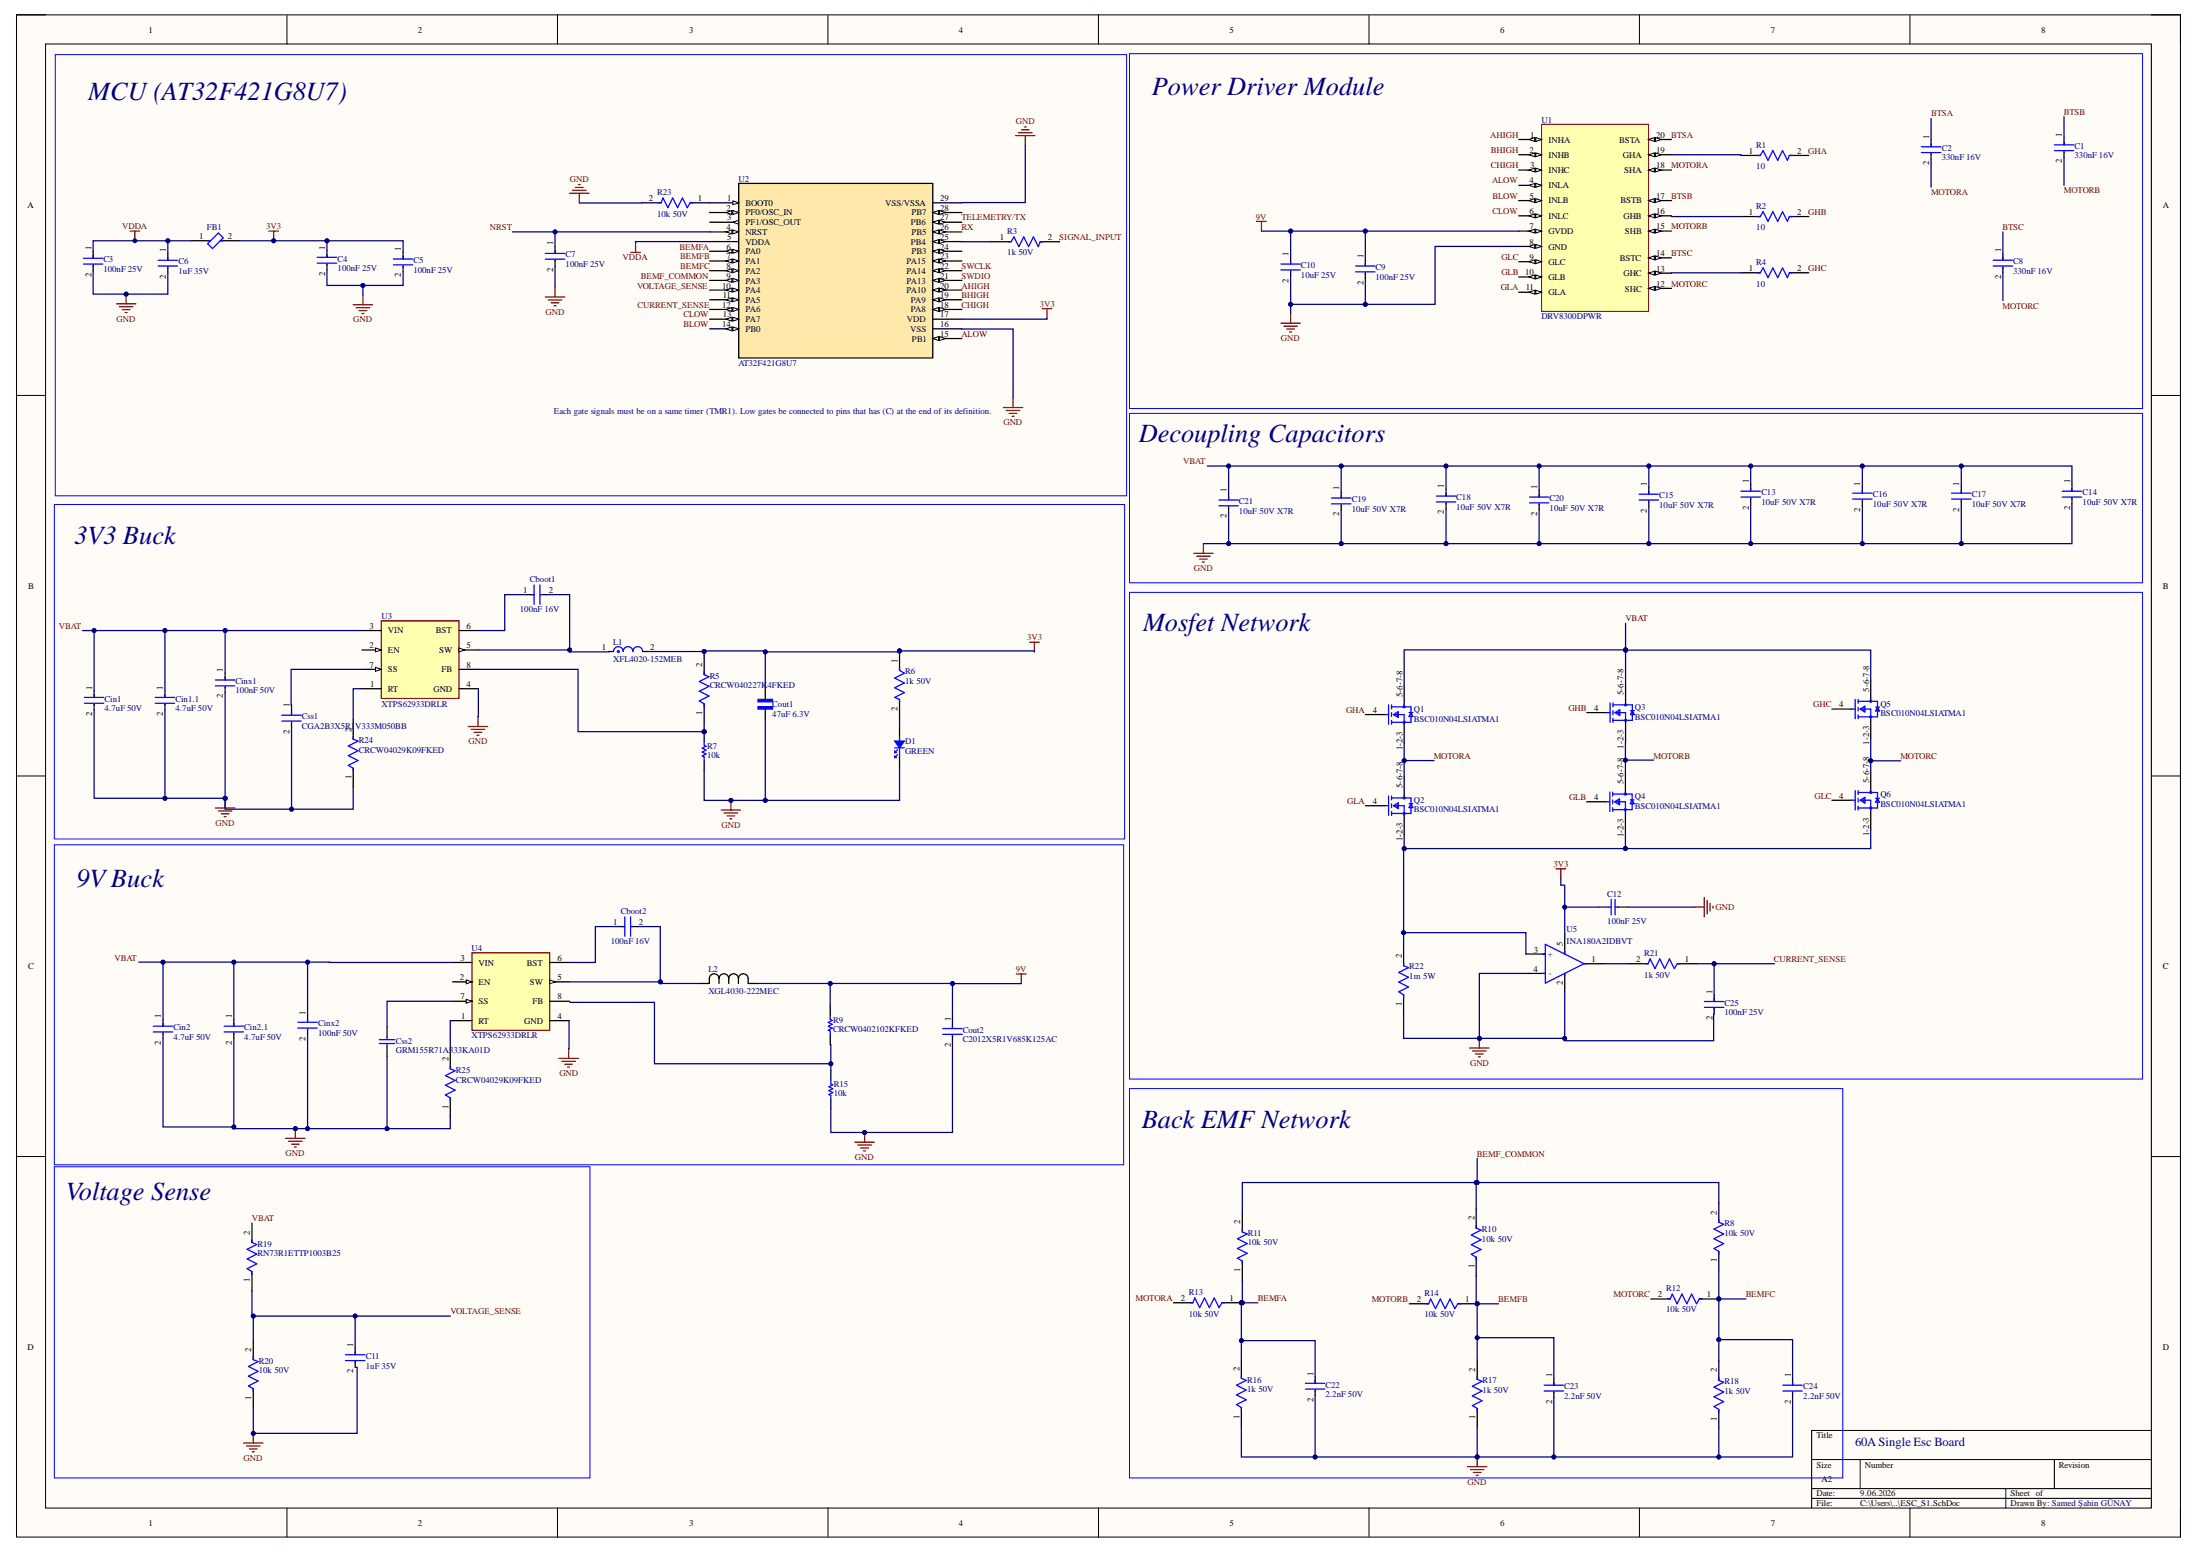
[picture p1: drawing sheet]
# Altium project ESC_S1.PrjPcb
1 sheet, 77 parts. Net scope: global (net labels, ports and power ports of the same name join across sheets).
Board file: ESC_S1.PcbDoc

## Sheet ESC_S1.SchDoc
size A2; SheetNumber: 1; SheetTotal: 1

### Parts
C1  330nF 16V  [FP-C0603C-CF-MFG]
C2  330nF 16V  [FP-C0603C-CF-MFG]
C3  100nF 25V  [FP-C0402-BB-MFG]
C4  100nF 25V  [FP-C0402-BB-MFG]
C5  100nF 25V  [FP-C0402-BB-MFG]
C6  1uF 35V  [FP-0402-L_1_0_0_2-W_0_5_0-MFG]
C7  100nF 25V  [FP-C0402-BB-MFG]
C8  330nF 16V  [FP-C0603C-CF-MFG]
C9  100nF 25V  [FP-C0402-BB-MFG]
C10  10uF 25V  [FP-ZRB18AR61E106ME01L-MFG]
C11  1uF 35V  [FP-0402-L_1_0_0_2-W_0_5_0-MFG]
C12  100nF 25V  [CAPC1608X87X35ML15T15]
C13  10uF 50V X7R  [FP-CL31B106KBHNNNE-MFG]
C14  10uF 50V X7R  [FP-CL31B106KBHNNNE-MFG]
C15  10uF 50V X7R  [FP-CL31B106KBHNNNE-MFG]
C16  10uF 50V X7R  [FP-CL31B106KBHNNNE-MFG]
C17  10uF 50V X7R  [FP-CL31B106KBHNNNE-MFG]
C18  10uF 50V X7R  [FP-CL31B106KBHNNNE-MFG]
C19  10uF 50V X7R  [FP-CL31B106KBHNNNE-MFG]
C20  10uF 50V X7R  [FP-CL31B106KBHNNNE-MFG]
C21  10uF 50V X7R  [FP-CL31B106KBHNNNE-MFG]
C22  2.2nF 50V  [FP-CL286-IPC_C]
C23  2.2nF 50V  [FP-CL286-IPC_C]
C24  2.2nF 50V  [FP-CL286-IPC_C]
C25  100nF 25V  [FP-C0402-BB-MFG]
Cboot1  100nF 16V  [FP-C0402-BB-MFG]
Cboot2  100nF 16V  [FP-C0402-BB-MFG]
Cin1  4.7uF 50V  [FP-CC0805-0_85-MFG]
Cin1.1  4.7uF 50V  [FP-CC0805-0_85-MFG]
Cin2  4.7uF 50V  [FP-CC0805-0_85-MFG]
Cin2.1  4.7uF 50V  [FP-CC0805-0_85-MFG]
Cinx1  100nF 50V  [FP-CGA3E-0_3-0_1-IPC_A]
Cinx2  100nF 50V  [FP-CGA3E-0_3-0_1-IPC_A]
Cout1  47uF 6.3V  [CAPC1608X100N]
Cout2  C2012X5R1V685K125AC  [FP-C2012-125-0_2-IPC_B]
Css1  CGA2B3X5R1V333M050BB  [FP-CGA2B-IPC_A]
Css2  GRM155R71A333KA01D  [CAPC1005X55X25NL05T10]
D1  GREEN  [LED0402G]
FB1  BLM15BD601SZ1D  [FP-BLM15-0_05-IPC_B]  (value not drawn)
L1  XFL4020-152MEB  [FP-XFL4020-MFG]
L2  XGL4030-222MEC  [IND_XGL4030_COC]
Q1  BSC010N04LSIATMA1  [FP-PG-TDSON-8-MFG]
Q2  BSC010N04LSIATMA1  [FP-PG-TDSON-8-MFG]
Q3  BSC010N04LSIATMA1  [FP-PG-TDSON-8-MFG]
Q4  BSC010N04LSIATMA1  [FP-PG-TDSON-8-MFG]
Q5  BSC010N04LSIATMA1  [FP-PG-TDSON-8-MFG]
Q6  BSC010N04LSIATMA1  [FP-PG-TDSON-8-MFG]
R1  10  [FP-AC0603-MFG]
R2  10  [FP-AC0603-MFG]
R3  1k 50V  [FP-AC0402-IPC_C]
R4  10  [FP-AC0603-MFG]
R5  CRCW040227K4FKED  [FP-CRCW0402-e3-MFG]
R6  1k 50V  [FP-AC0402-IPC_C]
R7  10k  [RESC1005X40X25ML05T10]
R8  10k 50V  [FP-MCS0402-IPC_C]
R9  CRCW0402102KFKED  [RESC1005X40X25ML05T05]
R10  10k 50V  [FP-MCS0402-IPC_C]
R11  10k 50V  [FP-MCS0402-IPC_C]
R12  10k 50V  [FP-MCS0402-IPC_C]
R13  10k 50V  [FP-MCS0402-IPC_C]
R14  10k 50V  [FP-MCS0402-IPC_C]
R15  10k  [RESC1005X40X25ML05T10]
R16  1k 50V  [FP-AC0402-IPC_C]
R17  1k 50V  [FP-AC0402-IPC_C]
R18  1k 50V  [FP-AC0402-IPC_C]
R19  RN73R1ETTP1003B25  [FP-RN73R1E-MFG]
R20  10k 50V  [FP-MCS0402-IPC_C]
R21  1k 50V  [FP-AC0402-IPC_C]
R22  1m 5W  [FP-WSLF2512-0_43-MFG]
R23  10k 50V  [FP-MCS0402-IPC_C]
R24  CRCW04029K09FKED  [FP-CRCW0402-e3-IPC_A]
R25  CRCW04029K09FKED  [FP-CRCW0402-e3-IPC_A]
U1  DRV8300DPWR  [SOP65P640X120-20N]  (part B of 2)
U2  AT32F421G8U7  [QFN28_4x4_ART]
U3  XTPS62933DRLR  [FP-DRL0008A-MFG]
U4  XTPS62933DRLR  [FP-DRL0008A-MFG]
U5  INA180A2IDBVT  [FP-DBV0005A-MFG]

### Blocks framed on the sheet
MCU (AT32F421G8U7): C3-C7 FB1 R3 R23 U2
Power Driver Module: C1 C2 C8-C10 R1 R2 R4 U1
Decoupling Capacitors: C13-C21
3V3 Buck: Cboot1 Cin1 Cin1.1 Cinx1 Cout1 Css1 D1 L1 R5-R7 R24 U3
Mosfet Network: C12 C25 Q1-Q6 R21 R22 U5
9V Buck: Cboot2 Cin2 Cin2.1 Cinx2 Cout2 Css2 L2 R9 R15 R25 U4
Back EMF Network: C22-C24 R8 R10-R14 R16-R18
Voltage Sense: C11 R19 R20

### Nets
3V3: C4.1 C5.1 C12.2 Cout1.2 FB1.2 L1.2 R5.2 R6.1 U2.17(VDD) U5.5(VS)
9V: C9.1 C10.1 Cout2.1 L2.1 R9.2 U1.7(GVDD)
GND: C3.2 C4.2 C5.2 C6.2 C7.2 C9.2 C10.2 C11.2 C12.1 C13.2 C14.2 C15.2 C16.2 C17.2 C18.2 C19.2 C20.2 C21.2 C22.2 C23.2 C24.2 C25.2 Cin1.2 Cin1.1.2 Cin2.2 Cin2.1.2 Cinx1.2 Cinx2.2 Cout1.1 Cout2.2 Css1.2 Css2.1 D1.1 R7.1 R15.1 R16.1 R17.1 R18.1 R20.1 R22.1 R23.2 R24.1 R25.1 U1.8(GND) U2.16(VSS) U2.29(VSS/VSSA) U3.4(GND) U4.4(GND) U5.2(GND) U5.4(IN-)
VDDA: C3.1 C6.1 FB1.1 U2.5(VDDA)
AHIGH: U1.1(INHA) U2.20(PA10)
ALOW: U1.4(INLA) U2.15(PB1)
BEMF_COMMON: R8.2 R10.2 R11.2 U2.9(PA3)
BEMFA: C22.1 R11.1 R13.1 R16.2 U2.6(PA0)
BEMFB: C23.1 R10.1 R14.1 R17.2 U2.7(PA1)
BEMFC: C24.1 R8.1 R12.1 R18.2 U2.8(PA2)
BHIGH: U1.2(INHB) U2.19(PA9)
BLOW: U1.5(INLB) U2.14(PB0)
BTSA: C2.1 U1.20(BSTA)
BTSB: C1.1 U1.17(BSTB)
BTSC: C8.1 U1.14(BSTC)
CHIGH: U1.3(INHC) U2.18(PA8)
CLOW: U1.6(INLC) U2.13(PA7)
CURRENT_SENSE: C25.1 R21.1 U2.12(PA6)
GHA: Q1.4(G) R1.2
GHB: Q3.4(G) R2.2
GHC: Q5.4(G) R4.2
GLA: Q2.4(G) U1.11(GLA)
GLB: Q4.4(G) U1.10(GLB)
GLC: Q6.4(G) U1.9(GLC)
MOTORA: C2.2 Q1.1-2-3(S) Q2.5-6-7-8(D) R13.2 U1.18(SHA)
MOTORB: C1.2 Q3.1-2-3(S) Q4.5-6-7-8(D) R14.2 U1.15(SHB)
MOTORC: C8.2 Q5.1-2-3(S) Q6.5-6-7-8(D) R12.2 U1.12(SHC)
NRST: C7.1 U2.4(NRST)
RX: U2.26(PB5)
SIGNAL_INPUT: R3.2
SWCLK: U2.22(PA14)
SWDIO: U2.21(PA13)
TELEMETRY/TX: U2.27(PB6)
VBAT: C13.1 C14.1 C15.1 C16.1 C17.1 C18.1 C19.1 C20.1 C21.1 Cin1.1 Cin1.1.1 Cin2.1 Cin2.1.1 Cinx1.1 Cinx2.1 Q1.5-6-7-8(D) Q3.5-6-7-8(D) Q5.5-6-7-8(D) R19.2 U3.3(VIN) U4.3(VIN)
VOLTAGE_SENSE: C11.1 R19.1 R20.2 U2.10(PA4)
NetCboot1_1: Cboot1.1 U3.6(BST)
NetCboot1_2: Cboot1.2 L1.1 U3.5(SW)
NetCboot2_1: Cboot2.1 U4.6(BST)
NetCboot2_2: Cboot2.2 L2.2 U4.5(SW)
NetCss1_1: Css1.1 U3.7(SS)
NetCss2_2: Css2.2 U4.7(SS)
NetD1_2: D1.2 R6.2
NetQ2_1-2-3: Q2.1-2-3(S) Q4.1-2-3(S) Q6.1-2-3(S) R22.2 U5.3(IN+)
NetR1_1: R1.1 U1.19(GHA)
NetR2_1: R2.1 U1.16(GHB)
NetR3_1: R3.1 U2.25(PB4)
NetR4_1: R4.1 U1.13(GHC)
NetR5_1: R5.1 R7.2 U3.8(FB)
NetR9_1: R9.1 R15.2 U4.8(FB)
NetR21_2: R21.2 U5.1(OUT)
NetR23_1: R23.1 U2.1(BOOT0)
NetR24_2: R24.2 U3.1(RT)
NetR25_2: R25.2 U4.1(RT)

Not connected (* = marked no-connect by the designer): U2 2(PF0/OSC_IN) 3(PF1/OSC_OUT) 11(PA5) 23(PA15) 24(PB3) 28(PB7); U3 2(EN); U4 2(EN)

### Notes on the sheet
- Each gate signals must be on a same timer (TMR1). Low gates be connected to pins that has (C) at the end of its definition.
- 60A Single Esc Board
- Samed Şahin GÜNAY
